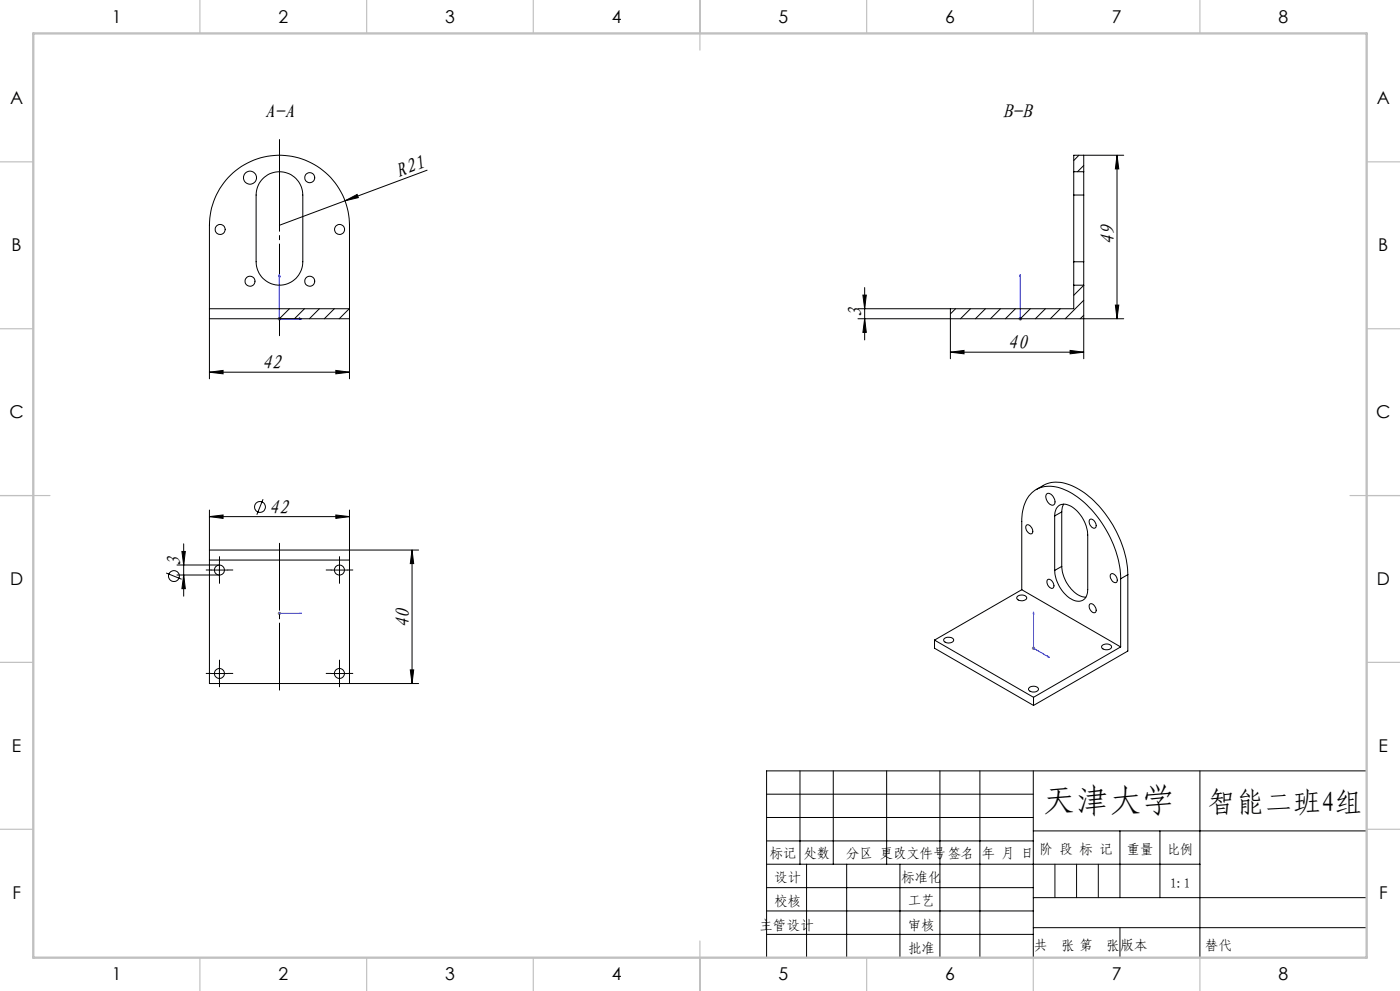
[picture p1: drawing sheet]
<svg xmlns="http://www.w3.org/2000/svg" width="420mm" height="297mm" viewBox="0 0 420 297" stroke-linecap="round" stroke-linejoin="round" font-family="sans-serif">
<g fill="none" stroke="#000" stroke-width=".3">
<path d="M128.1 51l-44.3 16.5M325.1 46.5h12M335.1 46.5v49M335.1 46.5l.5 4.1h-1zM103.5 60.2l3.6-1.9 .4 .9zM62.8 95.5v18M104.8 95.5v18M257.4 95.5h27.7v12M257.4 92.5h27.7M258.9 88.4h1l-.5 4.1zM259.4 95.5l.5 4.1h-1zM259.4 86.2v15.7"/>
<path d="M334.6 91.4h1l-.5 4.1zM337.1 95.5h-12v12M62.8 111.5l4.1-.5v1zM62.8 111.5h42M100.8 111l4 .5-4 .5zM285.1 105.5l4.1-.5v1zM285.1 105.5h40M321 105l4.1 .5-4.1 .5zM62.8 154.8l4.1-.5v1.1zM62.8 152.9v11.9M62.8 154.8h42M78.9 149.6l-1.9 4.7"/>
<path d="M100.8 154.3l4 .5-4 .6zM104.8 152.9v11.9h20.8M49.8 171.7l4.7 1.9M53.1 169.3h12.7M53.1 172.3h12.7M54.6 165.3h1l-.5 4zM55.1 172.3l.5 4.1h-1zM55.1 163v15.7M63.3 170.8h5M65.8 168.3v5.1M99.3 170.8h5M101.8 168.3v5.1"/>
<path d="M123.6 164.8l.5 4.1h-1zM123.6 164.8v40.1M65.8 199.4v5M101.8 199.4v5M63.3 201.9h5M99.3 201.9h5M104.8 204.9h20.8M123.1 200.8h1l-.5 4.1zM230 238h80M240 231v28M250 231v28M266 231v28"/>
<path d="M282 231v56M294 231v56M310 231v56M360 231v56M410 231h-180v56M230 245h80M230 252h80M230 259h130M242 259v28M254 259v28M270 259v28M310 249h100"/>
<path d="M336 249v20M348 249v20M230 266h80M230 273h80M310 269h100M310 278h100M230 280h80"/>
<circle cx="78" cy="151.9" r="1.63"/>
<circle cx="52.2" cy="172.6" r="1.62"/>
</g>
<g fill="none" stroke="#00f" stroke-width=".3">
<path d="M83.8 82.3l.2 .6h-.3zM83.8 82.3v13.2h6.7M89.8 95.4l.7 .1-.7 .2zM306.1 95.4v.3zM306.1 82.3v.6v-.6M306.1 95.5h.1M306.1 82.3v13.2M83.7 183.8h.3zM83.8 183.8h.1M83.8 183.8h6.7M90.5 183.8h-.7h.7M310.1 183.4l.1 .6-.2-.1z"/>
<path d="M310.1 183.4v10.9l4.6 2.7M314.3 196.6l.4 .4-.4-.2z"/>
</g>
<g fill="none" stroke="#808080" stroke-width=".3">
<path d="M83.3 95.5h1M83.5 95.2l.7 .7M83.8 95v1M84.2 95.2l-.7 .7M305.6 95.5h1M305.8 95.2l.7 .7M306.1 95v1M306.5 95.2l-.7 .7M83.3 183.8h1M83.5 183.5l.7 .7M83.8 183.3v1.1M84.2 183.5l-.7 .7"/>
<path d="M309.6 194.3h1M309.7 193.9l.7 .7M310.1 193.8v1M310.4 193.9l-.7 .7"/>
</g>
<path d="M83.8 206.8v-44" fill="none" stroke="#000" stroke-width=".3" stroke-dasharray="30.5 1.3 1.3 1.3" stroke-dashoffset="10.4"/>
<g fill="none" stroke="#000" stroke-width=".3" stroke-dasharray="30.5 1.3 1.3 1.3">
<path d="M63.3 170.8h-1.5M65.8 168.3v-1.5M65.8 173.3v1.5M68.3 170.8h1.5M99.3 170.8h-1.5M101.8 168.3v-1.5M101.8 173.3v1.5M104.3 170.8h1.5M65.8 199.3v-1.5M101.8 199.3v-1.5M63.3 201.8h-1.5M65.8 204.3v1.5"/>
<path d="M68.3 201.8h1.5M99.3 201.8h-1.5M101.8 204.3v1.5M104.3 201.8h1.5"/>
</g>
<path d="M83.8 100.6v-58.8" fill="none" stroke="#000" stroke-width=".3" stroke-dasharray="30.5 1.3 1.3 1.3" stroke-dashoffset="3"/>
<path d="M316.5 259v10M323 259v10M329.5 259v10M336 278v9" fill="none" stroke="#0a0605" stroke-width=".3"/>
<g fill="none" stroke="#c0c0c0" stroke-width=".35">
<path d="M60 0v10M110 0v10M160 0v10M210 0v15M260 0v10M310 0v10M360 0v10M0 48.5h10M410 48.5h10M0 98.5h10M410 98.5h10M0 148.5h15"/>
<path d="M405 148.5h15M0 198.5h10M410 198.5h10M0 248.5h10M410 248.5h10M60 287v10M110 287v10M160 287v10M210 282v15M260 287v10M310 287v10M360 287v10"/>
</g>
<path d="M10 10h400v277h-400z" fill="none" stroke="#c0c0c0" stroke-width=".7"/>
<g fill="#00f">
<path d="M314.3 196.6l.4 .4-.4-.2zM310.1 183.4l.1 .6-.2-.1zM89.8 183.8h.7zM83.7 183.8h.3z"/>
<path d="M306.1 95.4v.3zM306.1 82.3v.6zM306.1 95.4v.3zM306.1 82.3v.6z"/>
<path d="M89.8 95.4l.7 .1-.7 .2zM83.8 82.3l.2 .6h-.3zM89.8 95.4l.7 .1-.7 .2zM83.8 82.3l.2 .6h-.3z"/>
</g>
<g fill="#000">
<path d="M103.5 60.2l3.6-1.9 .4 .9z"/>
<path d="M100.8 154.3l4 .5-4 .6zM62.8 154.8l4.1-.5v1.1zM100.8 111l4 .5-4 .5zM62.8 111.5l4.1-.5v1zM321 105l4.1 .5-4.1 .5zM285.1 105.5l4.1-.5v1z"/>
<path d="M54.6 165.3h1l-.5 4zM55.1 172.3l.5 4.1h-1zM335.1 46.5l.5 4.1h-1zM334.6 91.4h1l-.5 4.1zM258.9 88.4h1l-.5 4.1zM259.4 95.5l.5 4.1h-1z"/>
<path d="M123.1 200.8h1l-.5 4.1zM123.6 164.8l.5 4.1h-1z"/>
</g>
<g fill="none" stroke="#000" stroke-width=".3">
<path d="M68.4 53.2a21 21 0 0 1 23.1-5.2 21 21 0 0 1 13.3 19.5v28h-42v-28a21.1 21.1 0 0 1 5.6-14.3zM78.9 53.5a7 7 0 0 1 7.6-1.5 7 7 0 0 1 4.3 6.5v20a7 7 0 0 1-7 7 7 7 0 0 1-7-7v-20a7 7 0 0 1 2.1-5zM322.1 51.5v7M322.1 51.5v-5h3v5M322.1 51.5h3M322.1 58.5v20M322.1 58.5h3M323.7 46.5l-1.6 1.6M325.1 51.5v7M325.1 58.5v20M325.1 49.6l-1.8 1.9M322.1 78.5v7"/>
<path d="M322.1 78.5h3M325.1 78.5v7M62.8 92.5h42M86.8 92.5l-3 3M91.3 92.5l-3 3M95.8 92.5l-3 3M100.3 92.5l-3 3M104.8 92.5l-3 3M286.7 92.5l-1.6 1.6M291.1 92.5l-3 3M295.6 92.5l-3 3M300.1 92.5l-3 3"/>
<path d="M304.6 92.5l-3 3M309.1 92.5l-3 3M313.6 92.5l-3 3M318.1 92.5l-3 3M322.1 85.5v7h-37v3h40v-10M322.1 85.5h3M325.1 85.5l-3 3M325.1 90l-5.5 5.5M325.1 94.5l-1 1M307.9 157.4a1.62 1.62 0 0 1 1.9 1.8 .8 .8 0 0 1-.7 .9 .8 .8 0 0 1-.8-.7 1.67 1.67 0 0 1-.4-2zM310.9 146.7l2.1-1.2a10.3 10.3 0 0 1 10.1 .8 32.6 32.6 0 0 1 15.2 25.9M313.9 148.2a1.53 1.53 0 0 1 2.3 1.1 1.27 1.27 0 0 1-.5 2.1 2.65 2.65 0 0 1-1.8-3.2z"/>
<path d="M316.4 154.6a3 3 0 0 1 1.5-3.2 3 3 0 0 1 3.5 .4 11 11 0 0 1 4.9 8.5v16.4a3 3 0 0 1-1.4 3.2 3 3 0 0 1-3.5-.4 10.8 10.8 0 0 1-5-8.5M316.4 154.6v16.4M318.5 153.4l-2.1 1.2M318.5 153.4v16.4M319.1 151.1l-.4 .9-.2 1.4M327 155.7a1.72 1.72 0 0 1 1.8 2.3 .98 .98 0 0 1-1 .2 .98 .98 0 0 1-.7-.7 1.54 1.54 0 0 1-.1-1.8zM62.8 167.8h42M62.8 164.8h42v40.1h-42zM305.2 178.7a1.77 1.77 0 0 1 2.8 .5 1.77 1.77 0 0 1-3 0zM306.5 176.7l29.7 17.2M306.5 176.7l-26.1 15.1M314.3 173.7a1.68 1.68 0 0 1 1.8 2.3 1.2 1.2 0 0 1-1.3 .1 1.2 1.2 0 0 1-.6-1.1l-.1-.8z"/>
<path d="M318.5 169.8a10.5 10.5 0 0 0 6.3 9.1l1 .1M318.5 169.8l-2.1 1.2M333.2 172.2a1.34 1.34 0 0 1 1.9 1.2 .84 .84 0 0 1-.4 1.2 .84 .84 0 0 1-1.1-.6 1.85 1.85 0 0 1-.4-1.8zM336.2 173.5a32.8 32.8 0 0 0-15.2-26 9.8 9.8 0 0 0-11-.2 11.1 11.1 0 0 0-3.5 9v20.4M336.2 173.5v20.4M338.3 172.2l-2.1 1.3M338.3 172.2v22.9l-28.2 16.3M280.4 191.8l29.7 17.2M280.4 191.8v2.5l29.7 17.1M283.2 191.5a2 2 0 0 1 2.9 .2 1.76 1.76 0 0 1-2.9 .5zM327 181a1.68 1.68 0 0 1 1.5 .8 1.68 1.68 0 0 1 0 1.8 1.78 1.78 0 0 1-1.5-2.6zM330.7 193.4a1.76 1.76 0 0 1 2.8 .6 1.79 1.79 0 0 1-3-.1z"/>
<path d="M336.2 193.9l-26.1 15.1M308.9 205.9a1.76 1.76 0 0 1 2.6 .7 1.77 1.77 0 0 1-3-.1zM310.1 209v2.4"/>
<circle cx="75" cy="53.3" r="1.95"/>
<circle cx="92.9" cy="53.2" r="1.48"/>
<circle cx="66.1" cy="68.8" r="1.5"/>
<circle cx="101.9" cy="68.8" r="1.48"/>
<circle cx="75" cy="84.3" r="1.49"/>
<circle cx="92.9" cy="84.3" r="1.49"/>
<circle cx="65.8" cy="170.8" r="1.49"/>
<circle cx="101.8" cy="170.8" r="1.48"/>
<circle cx="65.8" cy="201.8" r="1.51"/>
<circle cx="101.8" cy="201.8" r="1.5"/>
</g>
<text font-size="9.9" x="313" y="243.3">天津大学</text>
<text font-size="8.5" x="362.4" y="243.3">智能二班4组</text>
<g font-size="6">
<text x="79.5" y="35.4">A-A</text>
<text x="300.8" y="35.4">B-B</text>
<text x="119.7" y="53.3" transform="rotate(-20 119.7 53.3)">R21</text>
<text x="334.3" y="73.4" transform="rotate(-90 334.3 73.4)">49</text>
<text x="258.6" y="95.3" transform="rotate(-90 258.6 95.3)">3</text>
<text x="302.2" y="104.7">40</text>
<text x="78.6" y="110.7">42</text>
<text x="80.7" y="154">42</text>
<text x="54.3" y="169.9" transform="rotate(-90 54.3 169.9)">3</text>
<text x="122.8" y="188.3" transform="rotate(-90 122.8 188.3)">40</text>
</g>
<g font-size="5.3">
<text x="33.5" y="6.8">1</text>
<text x="83.5" y="6.8">2</text>
<text x="133.5" y="6.8">3</text>
<text x="183.5" y="6.8">4</text>
<text x="233.5" y="6.8">5</text>
<text x="283.5" y="6.8">6</text>
<text x="333.5" y="6.8">7</text>
<text x="383.5" y="6.8">8</text>
<text x="3" y="31.1">A</text>
<text x="413" y="31.1">A</text>
<text x="3.5" y="75.3">B</text>
<text x="413.5" y="75.3">B</text>
<text x="2.8" y="125.3">C</text>
<text x="412.8" y="125.3">C</text>
<text x="3" y="175.3">D</text>
<text x="413" y="175.3">D</text>
<text x="3.6" y="225.3">E</text>
<text x="413.6" y="225.3">E</text>
<text x="3.7" y="269.6">F</text>
<text x="413.7" y="269.6">F</text>
<text x="33.5" y="293.8">1</text>
<text x="83.5" y="293.8">2</text>
<text x="133.5" y="293.8">3</text>
<text x="183.5" y="293.8">4</text>
<text x="233.5" y="293.8">5</text>
<text x="283.5" y="293.8">6</text>
<text x="333.5" y="293.8">7</text>
<text x="383.5" y="293.8">8</text>
</g>
<g font-size="4.1">
<text x="230.9" y="257.2">标记</text>
<text x="241.1" y="257.2">处数</text>
<text x="253.9" y="257.2">分区 更改文件号签名</text>
<text x="294.5" y="257.2">年 月 日</text>
<text x="311.8" y="255.9">阶 段 标 记</text>
<text x="338" y="255.9">重量</text>
<text x="350.2" y="255.9">比例</text>
<text x="232.3" y="264.2">设计</text>
<text x="270.4" y="264.2">标准化</text>
<text x="351.1" y="266">1:1</text>
<text x="232.3" y="271.4">校核</text>
<text x="272.4" y="271.3">工艺</text>
<text x="227.9" y="278.6">主管设计</text>
<text x="272.4" y="278.6">审核</text>
<text x="272.4" y="285.5">批准</text>
<text x="310.3" y="284.7">共</text>
<text x="318.4" y="284.7">张 第</text>
<text x="331.9" y="284.7">张</text>
<text x="336.1" y="284.7">版本</text>
</g>
<text font-size="4.1" fill="#0a0605" x="361.6" y="284.7">替代</text>
</svg>
